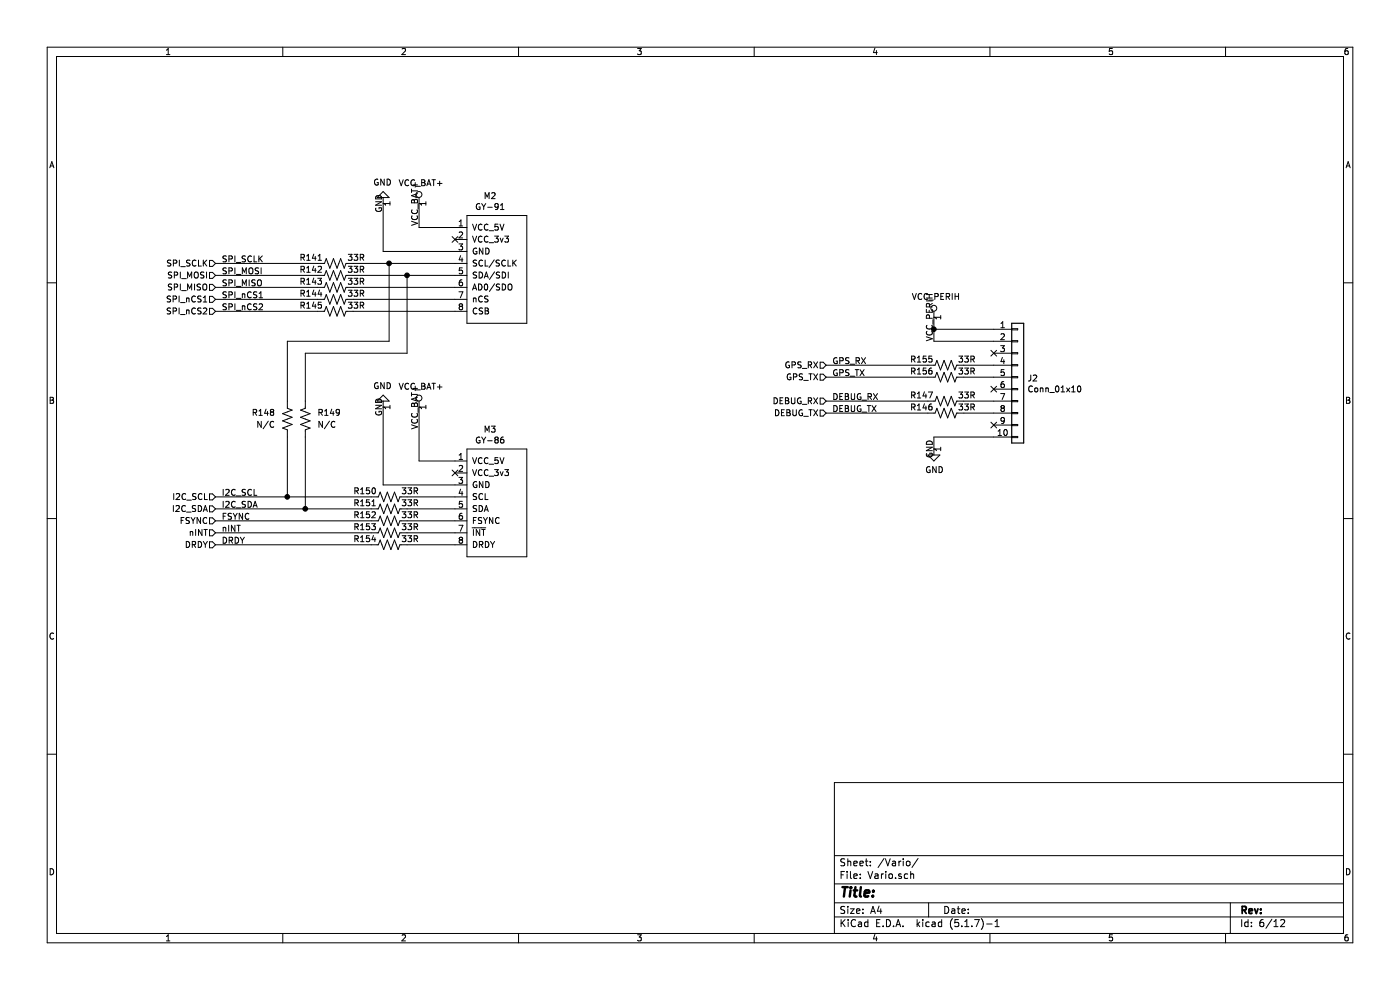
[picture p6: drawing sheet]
EESchema Schematic File Version 4
EELAYER 30 0
EELAYER END
$Descr A4 11693 8268
encoding utf-8
Sheet 6 12
Title ""
Date ""
Rev ""
Comp ""
Comment1 ""
Comment2 ""
Comment3 ""
Comment4 ""
$EndDescr
$Comp
L FlightComputer_Library:GY-86 M3
U 1 1
P 4150 4700
F 0 "M3" H 4206 5815 50  0000 C CNN
F 1 "GY-86" H 4206 5724 50  0000 C CNN
F 2 "FlightComputer_Library:GY-86" H 4150 4700 50  0001 C CNN
F 3 "" H 4150 4700 50  0001 C CNN
	1    4150 4700
	-1   0    0    -1  
$EndComp
$Comp
L FlightComputer_Library:GY-91 M2
U 1 1
P 4150 2750
AR Path="/5F337F74" Ref="M2"  Part="1" 
AR Path="/5F2A508D/5F337F74" Ref="M2"  Part="1" 
F 0 "M2" H 4206 3865 50  0000 C CNN
F 1 "GY-91" H 4206 3774 50  0000 C CNN
F 2 "FlightComputer_Library:GY-91" H 4150 2750 50  0001 C CNN
F 3 "" H 4150 2750 50  0001 C CNN
	1    4150 2750
	-1   0    0    -1  
$EndComp
Wire Wire Line
	3500 3850 3500 3400
Wire Wire Line
	3200 4050 3800 4050
$Comp
L power:GND #PWR0156
U 1 1
P 3200 1700
F 0 "#PWR0156" H 3200 1450 50  0001 C CNN
F 1 "GND" H 3205 1527 50  0000 C CNN
F 2 "" H 3200 1700 50  0001 C CNN
F 3 "" H 3200 1700 50  0001 C CNN
	1    3200 1700
	-1   0    0    1   
$EndComp
Wire Wire Line
	3500 3850 3800 3850
Wire Wire Line
	3500 1700 3500 1900
Wire Wire Line
	3500 1900 3800 1900
Wire Wire Line
	3200 2100 3800 2100
Wire Wire Line
	3200 1700 3200 2100
Text Label 1850 2200 0    50   ~ 0
SPI_SCLK
Text Label 1850 2300 0    50   ~ 0
SPI_MOSI
Text Label 1850 2400 0    50   ~ 0
SPI_MISO
Text Label 1850 2500 0    50   ~ 0
SPI_nCS1
Text Label 1850 2600 0    50   ~ 0
SPI_nCS2
Text Label 1850 4150 0    50   ~ 0
I2C_SCL
Text Label 1850 4250 0    50   ~ 0
I2C_SDA
Text Label 1850 4350 0    50   ~ 0
FSYNC
Text Label 1850 4450 0    50   ~ 0
nINT
Text Label 1850 4550 0    50   ~ 0
DRDY
$Comp
L FlightComputer_Library:VCC_BAT+ #PWR0162
U 1 1
P 3500 3400
F 0 "#PWR0162" H 3500 3250 50  0001 C CNN
F 1 "VCC_BAT+" H 3517 3573 50  0000 C CNN
F 2 "" H 3500 3400 50  0001 C CNN
F 3 "" H 3500 3400 50  0001 C CNN
	1    3500 3400
	1    0    0    -1  
$EndComp
$Comp
L FlightComputer_Library:VCC_BAT+ #PWR0157
U 1 1
P 3500 1700
F 0 "#PWR0157" H 3500 1550 50  0001 C CNN
F 1 "VCC_BAT+" H 3517 1873 50  0000 C CNN
F 2 "" H 3500 1700 50  0001 C CNN
F 3 "" H 3500 1700 50  0001 C CNN
	1    3500 1700
	1    0    0    -1  
$EndComp
Text HLabel 1800 2200 0    50   Input ~ 0
SPI_SCLK
Text HLabel 1800 2300 0    50   Input ~ 0
SPI_MOSI
Text HLabel 1800 2400 0    50   Input ~ 0
SPI_MISO
Text HLabel 1800 2500 0    50   Input ~ 0
SPI_nCS1
Text HLabel 1800 2600 0    50   Input ~ 0
SPI_nCS2
Text HLabel 1800 4150 0    50   Input ~ 0
I2C_SCL
Text HLabel 1800 4250 0    50   Input ~ 0
I2C_SDA
Text HLabel 1800 4350 0    50   Input ~ 0
FSYNC
Text HLabel 1800 4450 0    50   Input ~ 0
nINT
Text HLabel 1800 4550 0    50   Input ~ 0
DRDY
$Comp
L Device:R_US R?
U 1 1
P 2800 2200
AR Path="/5F2A50C6/60177C4B" Ref="R?"  Part="1" 
AR Path="/5F2A50D8/60177C4B" Ref="R?"  Part="1" 
AR Path="/5F2A508D/60177C4B" Ref="R141"  Part="1" 
F 0 "R141" V 2750 1900 50  0000 L CNN
F 1 "33R" V 2750 2300 50  0000 L CNN
F 2 "FlightComputer_Library:R_0402_1005Metric_Pad0.72x0.64mm_HandSolder" V 2840 2190 50  0001 C CNN
F 3 "~" H 2800 2200 50  0001 C CNN
	1    2800 2200
	0    1    1    0   
$EndComp
$Comp
L Device:R_US R?
U 1 1
P 2800 2300
AR Path="/5F2A50C6/60177C51" Ref="R?"  Part="1" 
AR Path="/5F2A50D8/60177C51" Ref="R?"  Part="1" 
AR Path="/5F2A508D/60177C51" Ref="R142"  Part="1" 
F 0 "R142" V 2750 2000 50  0000 L CNN
F 1 "33R" V 2750 2400 50  0000 L CNN
F 2 "FlightComputer_Library:R_0402_1005Metric_Pad0.72x0.64mm_HandSolder" V 2840 2290 50  0001 C CNN
F 3 "~" H 2800 2300 50  0001 C CNN
	1    2800 2300
	0    1    1    0   
$EndComp
$Comp
L Device:R_US R?
U 1 1
P 2800 2400
AR Path="/5F2A50C6/60177C57" Ref="R?"  Part="1" 
AR Path="/5F2A50D8/60177C57" Ref="R?"  Part="1" 
AR Path="/5F2A508D/60177C57" Ref="R143"  Part="1" 
F 0 "R143" V 2750 2100 50  0000 L CNN
F 1 "33R" V 2750 2500 50  0000 L CNN
F 2 "FlightComputer_Library:R_0402_1005Metric_Pad0.72x0.64mm_HandSolder" V 2840 2390 50  0001 C CNN
F 3 "~" H 2800 2400 50  0001 C CNN
	1    2800 2400
	0    1    1    0   
$EndComp
$Comp
L Device:R_US R?
U 1 1
P 2800 2500
AR Path="/5F2A50C6/601790F2" Ref="R?"  Part="1" 
AR Path="/5F2A50D8/601790F2" Ref="R?"  Part="1" 
AR Path="/5F2A508D/601790F2" Ref="R144"  Part="1" 
F 0 "R144" V 2750 2200 50  0000 L CNN
F 1 "33R" V 2750 2600 50  0000 L CNN
F 2 "FlightComputer_Library:R_0402_1005Metric_Pad0.72x0.64mm_HandSolder" V 2840 2490 50  0001 C CNN
F 3 "~" H 2800 2500 50  0001 C CNN
	1    2800 2500
	0    1    1    0   
$EndComp
$Comp
L Device:R_US R?
U 1 1
P 2800 2600
AR Path="/5F2A50C6/60179316" Ref="R?"  Part="1" 
AR Path="/5F2A50D8/60179316" Ref="R?"  Part="1" 
AR Path="/5F2A508D/60179316" Ref="R145"  Part="1" 
F 0 "R145" V 2750 2300 50  0000 L CNN
F 1 "33R" V 2750 2700 50  0000 L CNN
F 2 "FlightComputer_Library:R_0402_1005Metric_Pad0.72x0.64mm_HandSolder" V 2840 2590 50  0001 C CNN
F 3 "~" H 2800 2600 50  0001 C CNN
	1    2800 2600
	0    1    1    0   
$EndComp
$Comp
L Device:R_US R?
U 1 1
P 3250 4150
AR Path="/5F2A50C6/6017AF34" Ref="R?"  Part="1" 
AR Path="/5F2A50D8/6017AF34" Ref="R?"  Part="1" 
AR Path="/5F2A508D/6017AF34" Ref="R150"  Part="1" 
F 0 "R150" V 3200 3850 50  0000 L CNN
F 1 "33R" V 3200 4250 50  0000 L CNN
F 2 "FlightComputer_Library:R_0402_1005Metric_Pad0.72x0.64mm_HandSolder" V 3290 4140 50  0001 C CNN
F 3 "~" H 3250 4150 50  0001 C CNN
	1    3250 4150
	0    1    1    0   
$EndComp
$Comp
L Device:R_US R?
U 1 1
P 3250 4250
AR Path="/5F2A50C6/6017AF3A" Ref="R?"  Part="1" 
AR Path="/5F2A50D8/6017AF3A" Ref="R?"  Part="1" 
AR Path="/5F2A508D/6017AF3A" Ref="R151"  Part="1" 
F 0 "R151" V 3200 3950 50  0000 L CNN
F 1 "33R" V 3200 4350 50  0000 L CNN
F 2 "FlightComputer_Library:R_0402_1005Metric_Pad0.72x0.64mm_HandSolder" V 3290 4240 50  0001 C CNN
F 3 "~" H 3250 4250 50  0001 C CNN
	1    3250 4250
	0    1    1    0   
$EndComp
$Comp
L Device:R_US R?
U 1 1
P 3250 4350
AR Path="/5F2A50C6/6017AF40" Ref="R?"  Part="1" 
AR Path="/5F2A50D8/6017AF40" Ref="R?"  Part="1" 
AR Path="/5F2A508D/6017AF40" Ref="R152"  Part="1" 
F 0 "R152" V 3200 4050 50  0000 L CNN
F 1 "33R" V 3200 4450 50  0000 L CNN
F 2 "FlightComputer_Library:R_0402_1005Metric_Pad0.72x0.64mm_HandSolder" V 3290 4340 50  0001 C CNN
F 3 "~" H 3250 4350 50  0001 C CNN
	1    3250 4350
	0    1    1    0   
$EndComp
$Comp
L Device:R_US R?
U 1 1
P 3250 4450
AR Path="/5F2A50C6/6017AF46" Ref="R?"  Part="1" 
AR Path="/5F2A50D8/6017AF46" Ref="R?"  Part="1" 
AR Path="/5F2A508D/6017AF46" Ref="R153"  Part="1" 
F 0 "R153" V 3200 4150 50  0000 L CNN
F 1 "33R" V 3200 4550 50  0000 L CNN
F 2 "FlightComputer_Library:R_0402_1005Metric_Pad0.72x0.64mm_HandSolder" V 3290 4440 50  0001 C CNN
F 3 "~" H 3250 4450 50  0001 C CNN
	1    3250 4450
	0    1    1    0   
$EndComp
$Comp
L Device:R_US R?
U 1 1
P 3250 4550
AR Path="/5F2A50C6/6017AF4C" Ref="R?"  Part="1" 
AR Path="/5F2A50D8/6017AF4C" Ref="R?"  Part="1" 
AR Path="/5F2A508D/6017AF4C" Ref="R154"  Part="1" 
F 0 "R154" V 3200 4250 50  0000 L CNN
F 1 "33R" V 3200 4650 50  0000 L CNN
F 2 "FlightComputer_Library:R_0402_1005Metric_Pad0.72x0.64mm_HandSolder" V 3290 4540 50  0001 C CNN
F 3 "~" H 3250 4550 50  0001 C CNN
	1    3250 4550
	0    1    1    0   
$EndComp
Wire Wire Line
	2950 2200 3250 2200
Wire Wire Line
	2950 2300 3400 2300
Wire Wire Line
	2950 2400 3800 2400
Wire Wire Line
	2950 2500 3800 2500
Wire Wire Line
	2950 2600 3800 2600
Wire Wire Line
	2650 2600 1800 2600
Wire Wire Line
	1800 2500 2650 2500
Wire Wire Line
	2650 2400 1800 2400
Wire Wire Line
	1800 2300 2650 2300
Wire Wire Line
	2650 2200 1800 2200
Wire Wire Line
	1800 4350 3100 4350
Wire Wire Line
	3100 4450 1800 4450
Wire Wire Line
	3400 4550 3800 4550
Wire Wire Line
	3800 4450 3400 4450
Wire Wire Line
	3400 4350 3800 4350
Wire Wire Line
	3800 4250 3400 4250
Wire Wire Line
	3400 4150 3800 4150
NoConn ~ 3800 2000
Wire Wire Line
	1800 4550 3100 4550
$Comp
L power:GND #PWR0161
U 1 1
P 3200 3400
F 0 "#PWR0161" H 3200 3150 50  0001 C CNN
F 1 "GND" H 3205 3227 50  0000 C CNN
F 2 "" H 3200 3400 50  0001 C CNN
F 3 "" H 3200 3400 50  0001 C CNN
	1    3200 3400
	-1   0    0    1   
$EndComp
Wire Wire Line
	3200 3400 3200 4050
Wire Wire Line
	1800 4250 2550 4250
Wire Wire Line
	1800 4150 2400 4150
NoConn ~ 3800 3950
$Comp
L Device:R_US R?
U 1 1
P 2400 3500
AR Path="/5F2A50C6/5F8FDF65" Ref="R?"  Part="1" 
AR Path="/5F2A50D8/5F8FDF65" Ref="R?"  Part="1" 
AR Path="/5F2A508D/5F8FDF65" Ref="R148"  Part="1" 
F 0 "R148" H 2500 3450 50  0000 L CNN
F 1 "N/C" H 2500 3550 50  0000 L CNN
F 2 "FlightComputer_Library:R_0402_1005Metric_Pad0.72x0.64mm_HandSolder" V 2440 3490 50  0001 C CNN
F 3 "~" H 2400 3500 50  0001 C CNN
	1    2400 3500
	-1   0    0    1   
$EndComp
$Comp
L Device:R_US R?
U 1 1
P 2550 3500
AR Path="/5F2A50C6/5F8FF165" Ref="R?"  Part="1" 
AR Path="/5F2A50D8/5F8FF165" Ref="R?"  Part="1" 
AR Path="/5F2A508D/5F8FF165" Ref="R149"  Part="1" 
F 0 "R149" H 2650 3450 50  0000 L CNN
F 1 "N/C" H 2650 3550 50  0000 L CNN
F 2 "FlightComputer_Library:R_0402_1005Metric_Pad0.72x0.64mm_HandSolder" V 2590 3490 50  0001 C CNN
F 3 "~" H 2550 3500 50  0001 C CNN
	1    2550 3500
	1    0    0    1   
$EndComp
Wire Wire Line
	2400 3650 2400 4150
Connection ~ 2400 4150
Wire Wire Line
	2400 4150 3100 4150
Wire Wire Line
	2550 3650 2550 4250
Connection ~ 2550 4250
Wire Wire Line
	2550 4250 3100 4250
Wire Wire Line
	2400 3350 2400 2850
Wire Wire Line
	3250 2850 3250 2200
Wire Wire Line
	2400 2850 3250 2850
Connection ~ 3250 2200
Wire Wire Line
	3250 2200 3800 2200
Wire Wire Line
	2550 3350 2550 2950
Wire Wire Line
	2550 2950 3400 2950
Wire Wire Line
	3400 2950 3400 2300
Connection ~ 3400 2300
Wire Wire Line
	3400 2300 3800 2300
Text HLabel 6900 3450 0    50   Input ~ 0
DEBUG_TX
Text HLabel 6900 3350 0    50   Input ~ 0
DEBUG_RX
Text Label 6950 3450 0    50   ~ 0
DEBUG_TX
Text Label 6950 3350 0    50   ~ 0
DEBUG_RX
$Comp
L Device:R_US R?
U 1 1
P 7900 3350
AR Path="/5F2A50C6/5F85FE02" Ref="R?"  Part="1" 
AR Path="/5F2A50D8/5F85FE02" Ref="R?"  Part="1" 
AR Path="/5F2A508D/5F85FE02" Ref="R147"  Part="1" 
F 0 "R147" V 7850 3050 50  0000 L CNN
F 1 "33R" V 7850 3450 50  0000 L CNN
F 2 "FlightComputer_Library:R_0402_1005Metric_Pad0.72x0.64mm_HandSolder" V 7940 3340 50  0001 C CNN
F 3 "~" H 7900 3350 50  0001 C CNN
	1    7900 3350
	0    1    1    0   
$EndComp
$Comp
L Device:R_US R?
U 1 1
P 7900 3450
AR Path="/5F2A50C6/5F85FDFC" Ref="R?"  Part="1" 
AR Path="/5F2A50D8/5F85FDFC" Ref="R?"  Part="1" 
AR Path="/5F2A508D/5F85FDFC" Ref="R146"  Part="1" 
F 0 "R146" V 7850 3150 50  0000 L CNN
F 1 "33R" V 7850 3550 50  0000 L CNN
F 2 "FlightComputer_Library:R_0402_1005Metric_Pad0.72x0.64mm_HandSolder" V 7940 3440 50  0001 C CNN
F 3 "~" H 7900 3450 50  0001 C CNN
	1    7900 3450
	0    1    1    0   
$EndComp
Wire Wire Line
	7750 3450 6900 3450
Wire Wire Line
	6900 3350 7750 3350
Wire Wire Line
	8050 3450 8300 3450
Wire Wire Line
	8050 3350 8300 3350
Wire Wire Line
	7800 2650 7800 2750
Wire Wire Line
	7800 2750 8300 2750
Text HLabel 6900 3150 0    50   Input ~ 0
GPS_TX
Text HLabel 6900 3050 0    50   Input ~ 0
GPS_RX
Text Label 6950 3150 0    50   ~ 0
GPS_TX
Text Label 6950 3050 0    50   ~ 0
GPS_RX
$Comp
L Device:R_US R?
U 1 1
P 7900 3050
AR Path="/5F2A50C6/6018DFD2" Ref="R?"  Part="1" 
AR Path="/5F2A50D8/6018DFD2" Ref="R?"  Part="1" 
AR Path="/5F2A508D/6018DFD2" Ref="R155"  Part="1" 
F 0 "R155" V 7850 2750 50  0000 L CNN
F 1 "33R" V 7850 3150 50  0000 L CNN
F 2 "FlightComputer_Library:R_0402_1005Metric_Pad0.72x0.64mm_HandSolder" V 7940 3040 50  0001 C CNN
F 3 "~" H 7900 3050 50  0001 C CNN
	1    7900 3050
	0    1    1    0   
$EndComp
$Comp
L Device:R_US R?
U 1 1
P 7900 3150
AR Path="/5F2A50C6/6018DFD8" Ref="R?"  Part="1" 
AR Path="/5F2A50D8/6018DFD8" Ref="R?"  Part="1" 
AR Path="/5F2A508D/6018DFD8" Ref="R156"  Part="1" 
F 0 "R156" V 7850 2850 50  0000 L CNN
F 1 "33R" V 7850 3250 50  0000 L CNN
F 2 "FlightComputer_Library:R_0402_1005Metric_Pad0.72x0.64mm_HandSolder" V 7940 3140 50  0001 C CNN
F 3 "~" H 7900 3150 50  0001 C CNN
	1    7900 3150
	0    1    1    0   
$EndComp
Wire Wire Line
	7750 3150 6900 3150
Wire Wire Line
	6900 3050 7750 3050
Wire Wire Line
	8050 3150 8300 3150
Wire Wire Line
	8050 3050 8300 3050
$Comp
L FlightComputer_Library:VCC_PERIH #PWR0164
U 1 1
P 7800 2650
F 0 "#PWR0164" H 7800 2500 50  0001 C CNN
F 1 "VCC_PERIH" H 7817 2823 50  0000 C CNN
F 2 "" H 7800 2650 50  0001 C CNN
F 3 "" H 7800 2650 50  0001 C CNN
	1    7800 2650
	1    0    0    -1  
$EndComp
Wire Wire Line
	7800 3650 7800 3750
Wire Wire Line
	8300 3650 7800 3650
$Comp
L power:GND #PWR0165
U 1 1
P 7800 3750
F 0 "#PWR0165" H 7800 3500 50  0001 C CNN
F 1 "GND" H 7805 3577 50  0000 C CNN
F 2 "" H 7800 3750 50  0001 C CNN
F 3 "" H 7800 3750 50  0001 C CNN
	1    7800 3750
	1    0    0    -1  
$EndComp
$Comp
L Connector_Generic:Conn_01x10 J?
U 1 1
P 8500 3150
AR Path="/5F2A50A6/5F952072" Ref="J?"  Part="1" 
AR Path="/5F2A508D/5F952072" Ref="J2"  Part="1" 
F 0 "J2" H 8580 3142 50  0000 L CNN
F 1 "Conn_01x10" H 8580 3051 50  0000 L CNN
F 2 "Connector_PinSocket_2.54mm:PinSocket_1x10_P2.54mm_Vertical" H 8500 3150 50  0001 C CNN
F 3 "~" H 8500 3150 50  0001 C CNN
	1    8500 3150
	1    0    0    -1  
$EndComp
Wire Wire Line
	8300 2850 7800 2850
Wire Wire Line
	7800 2850 7800 2750
Connection ~ 7800 2750
NoConn ~ 8300 2950
NoConn ~ 8300 3250
NoConn ~ 8300 3550
$EndSCHEMATC
